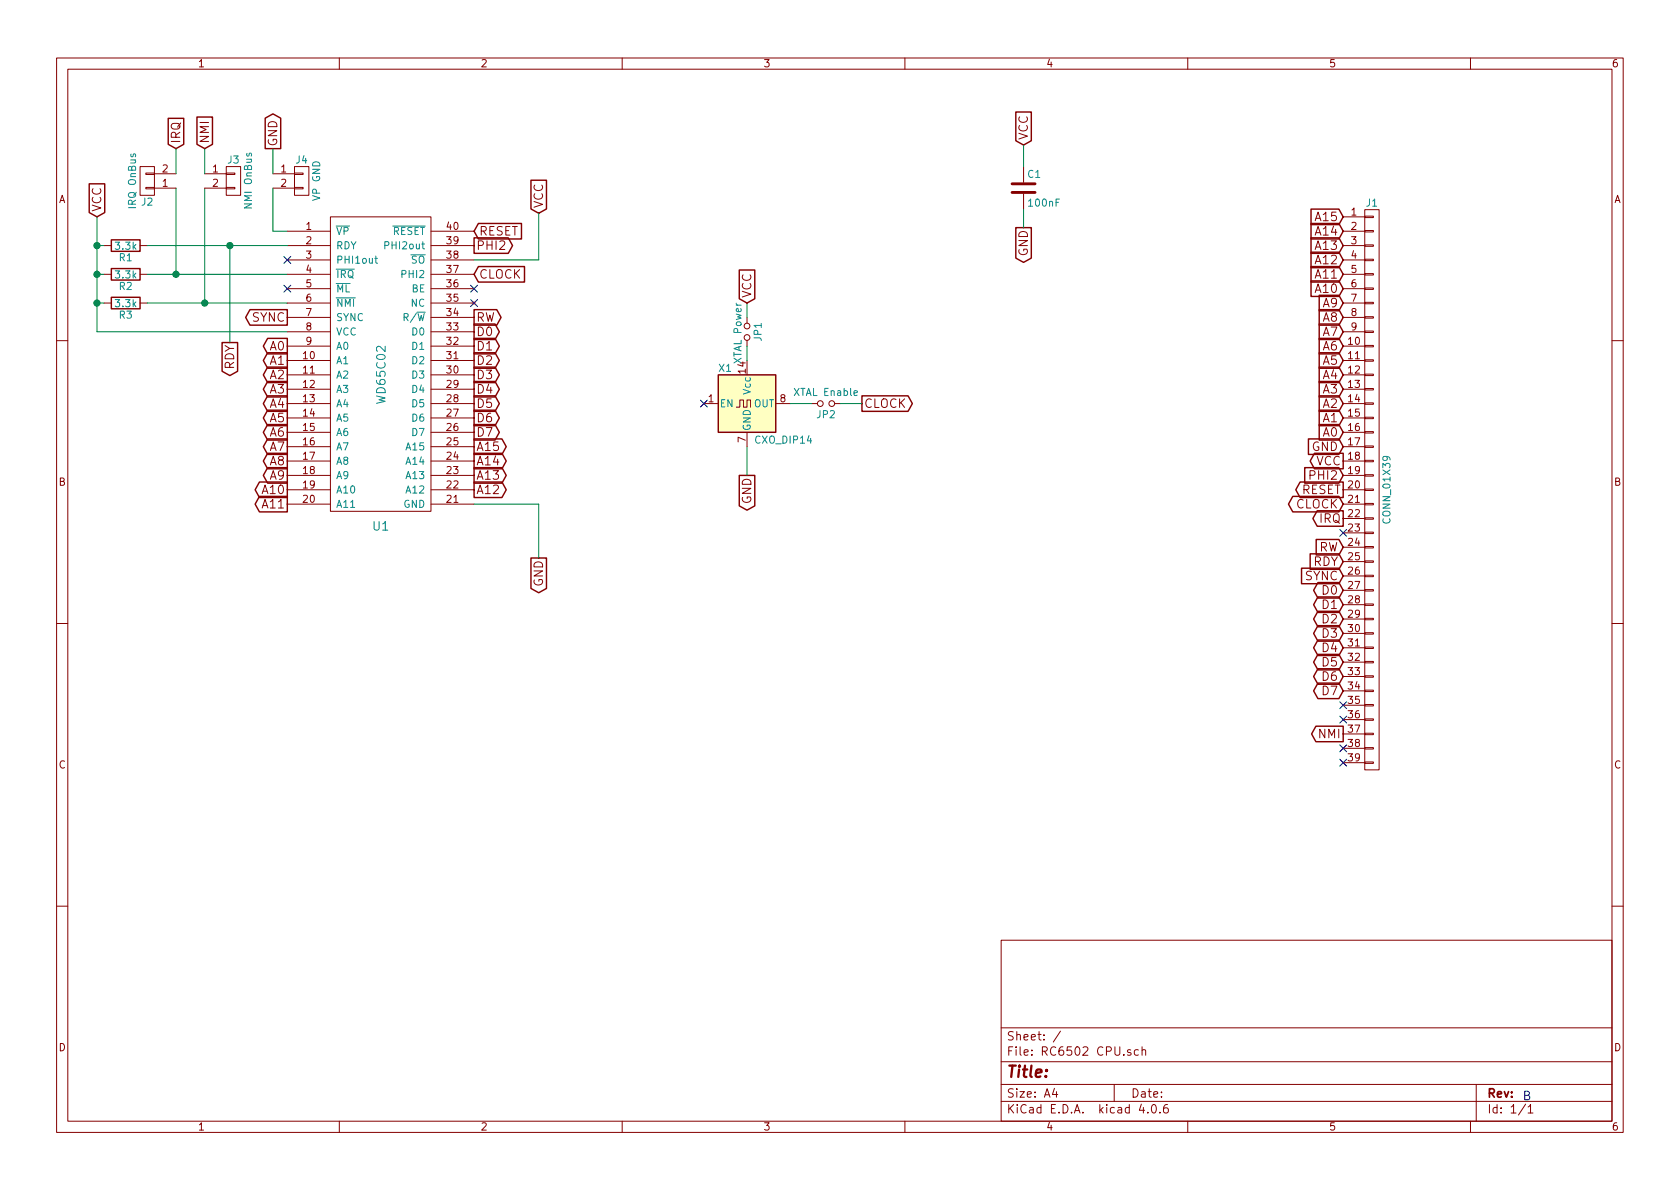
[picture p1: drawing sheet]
EESchema Schematic File Version 2
LIBS:power
LIBS:device
LIBS:transistors
LIBS:conn
LIBS:linear
LIBS:regul
LIBS:74xx
LIBS:cmos4000
LIBS:adc-dac
LIBS:memory
LIBS:xilinx
LIBS:microcontrollers
LIBS:dsp
LIBS:microchip
LIBS:analog_switches
LIBS:motorola
LIBS:texas
LIBS:intel
LIBS:audio
LIBS:interface
LIBS:digital-audio
LIBS:philips
LIBS:display
LIBS:cypress
LIBS:siliconi
LIBS:opto
LIBS:atmel
LIBS:contrib
LIBS:valves
LIBS:Zilog
LIBS:65xx
LIBS:Oscillators
LIBS:RC6502 CPU-cache
EELAYER 25 0
EELAYER END
$Descr A4 11693 8268
encoding utf-8
Sheet 1 1
Title ""
Date ""
Rev ""
Comp ""
Comment1 ""
Comment2 ""
Comment3 ""
Comment4 ""
$EndDescr
Text GLabel 9350 3100 0    60   Input ~ 0
GND
Text GLabel 9350 3200 0    60   Output ~ 0
VCC
Text GLabel 9350 3300 0    60   Input ~ 0
PHI2
Text GLabel 3300 1700 2    60   Output ~ 0
PHI2
Text GLabel 3300 1600 2    60   Input ~ 0
RESET
Text GLabel 9350 3400 0    60   Output ~ 0
RESET
$Comp
L R R1
U 1 1
P 875 1700
F 0 "R1" V 955 1700 50  0000 C CNN
F 1 "3.3k" V 875 1700 50  0000 C CNN
F 2 "Resistors_THT:R_Axial_DIN0207_L6.3mm_D2.5mm_P10.16mm_Horizontal" V 805 1700 50  0001 C CNN
F 3 "" H 875 1700 50  0001 C CNN
	1    875  1700
	0    1    1    0   
$EndComp
$Comp
L R R2
U 1 1
P 875 1900
F 0 "R2" V 955 1900 50  0000 C CNN
F 1 "3.3k" V 875 1900 50  0000 C CNN
F 2 "Resistors_THT:R_Axial_DIN0207_L6.3mm_D2.5mm_P10.16mm_Horizontal" V 805 1900 50  0001 C CNN
F 3 "" H 875 1900 50  0001 C CNN
	1    875  1900
	0    1    1    0   
$EndComp
$Comp
L R R3
U 1 1
P 875 2100
F 0 "R3" V 955 2100 50  0000 C CNN
F 1 "3.3k" V 875 2100 50  0000 C CNN
F 2 "Resistors_THT:R_Axial_DIN0207_L6.3mm_D2.5mm_P10.16mm_Horizontal" V 805 2100 50  0001 C CNN
F 3 "" H 875 2100 50  0001 C CNN
	1    875  2100
	0    1    1    0   
$EndComp
$Comp
L CONN_01X39 J1
U 1 1
P 9550 3400
F 0 "J1" H 9550 5400 50  0000 C CNN
F 1 "CONN_01X39" V 9650 3400 50  0000 C CNN
F 2 "Pin_Headers:Pin_Header_Angled_1x39_Pitch2.54mm" H 9550 3400 50  0001 C CNN
F 3 "" H 9550 3400 50  0001 C CNN
	1    9550 3400
	1    0    0    -1  
$EndComp
Text GLabel 675  1500 1    60   Input ~ 0
VCC
$Comp
L WD65C02 U1
U 1 1
P 2650 2500
F 0 "U1" H 2650 1350 60  0000 C CNN
F 1 "WD65C02" V 2650 2400 60  0000 C CNN
F 2 "Housings_DIP:DIP-40_W15.24mm_Socket" H 2150 2700 60  0001 C CNN
F 3 "" H 2150 2700 60  0000 C CNN
	1    2650 2500
	1    0    0    -1  
$EndComp
Text GLabel 3750 1475 1    60   Input ~ 0
VCC
Text GLabel 3750 3875 3    60   Output ~ 0
GND
Text GLabel 9350 3800 0    60   Input ~ 0
RW
Text GLabel 3300 2200 2    60   Output ~ 0
RW
Wire Wire Line
	675  1500 675  2300
Wire Wire Line
	675  2300 2000 2300
Wire Wire Line
	725  2100 675  2100
Connection ~ 675  2100
Wire Wire Line
	725  1900 675  1900
Connection ~ 675  1900
Wire Wire Line
	725  1700 675  1700
Connection ~ 675  1700
Wire Wire Line
	1025 1700 2000 1700
Wire Wire Line
	1025 1900 2000 1900
Wire Wire Line
	1025 2100 2000 2100
Text GLabel 2000 2400 0    60   Output ~ 0
A0
Text GLabel 2000 2500 0    60   Output ~ 0
A1
Text GLabel 2000 2600 0    60   Output ~ 0
A2
Text GLabel 2000 2700 0    60   Output ~ 0
A3
Text GLabel 2000 2800 0    60   Output ~ 0
A4
Text GLabel 2000 2900 0    60   Output ~ 0
A5
Text GLabel 2000 3000 0    60   Output ~ 0
A6
Text GLabel 2000 3100 0    60   Output ~ 0
A7
Text GLabel 2000 3200 0    60   Output ~ 0
A8
Text GLabel 2000 3300 0    60   Output ~ 0
A9
Text GLabel 2000 3400 0    60   Output ~ 0
A10
Text GLabel 2000 3500 0    60   Output ~ 0
A11
Text GLabel 3300 3100 2    60   Output ~ 0
A15
Text GLabel 3300 3200 2    60   Output ~ 0
A14
Text GLabel 3300 3300 2    60   Output ~ 0
A13
Text GLabel 3300 3400 2    60   Output ~ 0
A12
Text GLabel 3300 2300 2    60   Output ~ 0
D0
Text GLabel 3300 2400 2    60   Output ~ 0
D1
Text GLabel 3300 2500 2    60   Output ~ 0
D2
Text GLabel 3300 2600 2    60   Output ~ 0
D3
Text GLabel 3300 2700 2    60   Output ~ 0
D4
Text GLabel 3300 2800 2    60   Output ~ 0
D5
Text GLabel 3300 3000 2    60   Output ~ 0
D7
Text GLabel 3300 2900 2    60   Output ~ 0
D6
Text GLabel 9350 1500 0    60   Input ~ 0
A15
Text GLabel 9350 1600 0    60   Input ~ 0
A14
Text GLabel 9350 1700 0    60   Input ~ 0
A13
Text GLabel 9350 1800 0    60   Input ~ 0
A12
Text GLabel 9350 1900 0    60   Input ~ 0
A11
Text GLabel 9350 2000 0    60   Input ~ 0
A10
Text GLabel 9350 2100 0    60   Input ~ 0
A9
Text GLabel 9350 2200 0    60   Input ~ 0
A8
Text GLabel 9350 2300 0    60   Input ~ 0
A7
Text GLabel 9350 2400 0    60   Input ~ 0
A6
Text GLabel 9350 2500 0    60   Input ~ 0
A5
Text GLabel 9350 2600 0    60   Input ~ 0
A4
Text GLabel 9350 2700 0    60   Input ~ 0
A3
Text GLabel 9350 2800 0    60   Input ~ 0
A2
Text GLabel 9350 2900 0    60   Input ~ 0
A1
Text GLabel 9350 3000 0    60   Input ~ 0
A0
NoConn ~ 3300 2100
NoConn ~ 3300 2000
NoConn ~ 2000 2000
Text GLabel 3300 1900 2    60   Input ~ 0
CLOCK
Text GLabel 9350 3500 0    60   BiDi ~ 0
CLOCK
Text GLabel 1900 1025 1    60   Output ~ 0
GND
Text GLabel 9350 3600 0    60   Output ~ 0
IRQ
Text GLabel 1225 1025 1    60   Input ~ 0
IRQ
Wire Wire Line
	1225 1300 1225 1900
Connection ~ 1225 1900
Text GLabel 1425 1025 1    60   Input ~ 0
NMI
Wire Wire Line
	1425 1300 1425 2100
Connection ~ 1425 2100
Text GLabel 9350 4100 0    60   BiDi ~ 0
D0
Text GLabel 9350 4200 0    60   BiDi ~ 0
D1
Text GLabel 9350 4300 0    60   BiDi ~ 0
D2
Text GLabel 9350 4400 0    60   BiDi ~ 0
D3
Text GLabel 9350 4500 0    60   BiDi ~ 0
D4
Text GLabel 9350 4600 0    60   BiDi ~ 0
D5
Text GLabel 9350 4700 0    60   BiDi ~ 0
D6
Text GLabel 9350 4800 0    60   BiDi ~ 0
D7
NoConn ~ 9350 4900
NoConn ~ 9350 5000
NoConn ~ 9350 5200
NoConn ~ 9350 5300
Text GLabel 9350 5100 0    60   Output ~ 0
NMI
$Comp
L CONN_01X02 J2
U 1 1
P 1025 1250
F 0 "J2" H 1025 1400 50  0000 C CNN
F 1 "IRQ OnBus" V 1125 1250 50  0000 C CNN
F 2 "Pin_Headers:Pin_Header_Angled_1x02_Pitch2.54mm" H 1025 1250 50  0001 C CNN
F 3 "" H 1025 1250 50  0001 C CNN
	1    1025 1250
	-1   0    0    1   
$EndComp
$Comp
L CONN_01X02 J3
U 1 1
P 1625 1250
F 0 "J3" H 1625 1400 50  0000 C CNN
F 1 "NMI OnBus" V 1725 1250 50  0000 C CNN
F 2 "Pin_Headers:Pin_Header_Angled_1x02_Pitch2.54mm" H 1625 1250 50  0001 C CNN
F 3 "" H 1625 1250 50  0001 C CNN
	1    1625 1250
	1    0    0    -1  
$EndComp
Wire Wire Line
	1225 1025 1225 1200
Wire Wire Line
	1425 1025 1425 1200
$Comp
L C C1
U 1 1
P 7125 1300
F 0 "C1" H 7150 1400 50  0000 L CNN
F 1 "100nF" H 7150 1200 50  0000 L CNN
F 2 "Capacitors_THT:C_Disc_D4.7mm_W2.5mm_P5.00mm" H 7163 1150 50  0001 C CNN
F 3 "" H 7125 1300 50  0001 C CNN
	1    7125 1300
	1    0    0    -1  
$EndComp
Text GLabel 7125 1575 3    60   Output ~ 0
GND
Text GLabel 7125 1000 1    60   Input ~ 0
VCC
Wire Wire Line
	7125 1000 7125 1150
Wire Wire Line
	7125 1450 7125 1575
$Comp
L CXO_DIP14 X1
U 1 1
P 5200 2800
F 0 "X1" H 5000 3050 50  0000 L CNN
F 1 "CXO_DIP14" H 5250 2550 50  0000 L CNN
F 2 "Oscillators:Oscillator_DIP-14" H 5650 2450 50  0001 C CNN
F 3 "" H 5100 2800 50  0001 C CNN
	1    5200 2800
	1    0    0    -1  
$EndComp
Text GLabel 5200 2100 1    60   Input ~ 0
VCC
Text GLabel 5200 3300 3    60   Output ~ 0
GND
Wire Wire Line
	5200 3300 5200 3100
NoConn ~ 4900 2800
Text GLabel 6000 2800 2    60   Output ~ 0
CLOCK
$Comp
L Jumper_NO_Small JP1
U 1 1
P 5200 2300
F 0 "JP1" H 5200 2380 50  0000 C CNN
F 1 "XTAL Power" H 5210 2240 50  0000 C CNN
F 2 "Pin_Headers:Pin_Header_Angled_1x02_Pitch2.54mm" H 5200 2300 50  0001 C CNN
F 3 "" H 5200 2300 50  0001 C CNN
	1    5200 2300
	0    1    1    0   
$EndComp
Wire Wire Line
	5200 2200 5200 2100
Wire Wire Line
	5200 2400 5200 2500
$Comp
L Jumper_NO_Small JP2
U 1 1
P 5750 2800
F 0 "JP2" H 5750 2880 50  0000 C CNN
F 1 "XTAL Enable" H 5750 2725 50  0000 C CNN
F 2 "Pin_Headers:Pin_Header_Angled_1x02_Pitch2.54mm" H 5750 2800 50  0001 C CNN
F 3 "" H 5750 2800 50  0001 C CNN
	1    5750 2800
	-1   0    0    1   
$EndComp
Wire Wire Line
	5500 2800 5650 2800
Wire Wire Line
	5850 2800 6000 2800
$Comp
L CONN_01X02 J4
U 1 1
P 2100 1250
F 0 "J4" H 2100 1400 50  0000 C CNN
F 1 "VP GND" V 2200 1250 50  0000 C CNN
F 2 "Pin_Headers:Pin_Header_Angled_1x02_Pitch2.54mm" H 2100 1250 50  0001 C CNN
F 3 "" H 2100 1250 50  0001 C CNN
	1    2100 1250
	1    0    0    -1  
$EndComp
Wire Wire Line
	1900 1600 1900 1300
Wire Wire Line
	1900 1200 1900 1025
Wire Wire Line
	1900 1600 2000 1600
Text Notes 10600 7650 0    60   ~ 0
B
Wire Wire Line
	3750 1475 3750 1800
Wire Wire Line
	3750 1800 3300 1800
Wire Wire Line
	3750 3500 3750 3875
Wire Wire Line
	3750 3500 3300 3500
NoConn ~ 9350 3700
Text GLabel 9350 3900 0    60   Input ~ 0
RDY
Text GLabel 9350 4000 0    60   Input ~ 0
SYNC
Text GLabel 1600 2375 3    60   Output ~ 0
RDY
Text GLabel 2000 2200 0    60   Output ~ 0
SYNC
Wire Wire Line
	1600 2375 1600 1700
Connection ~ 1600 1700
NoConn ~ 2000 1800
$EndSCHEMATC
